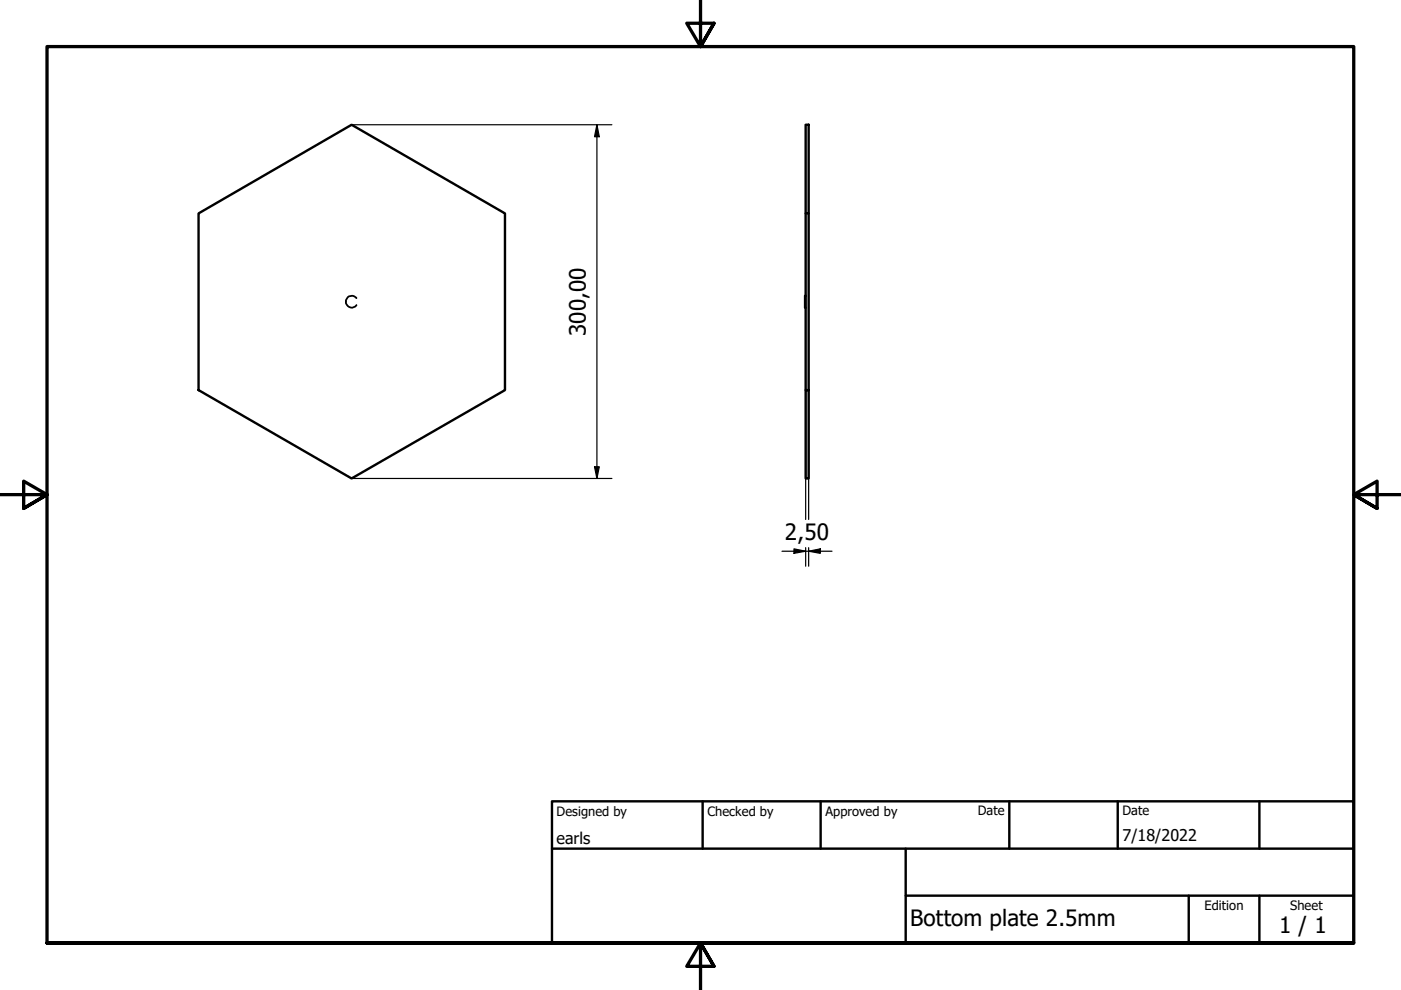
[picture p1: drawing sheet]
<svg xmlns="http://www.w3.org/2000/svg" width="297mm" height="210mm" viewBox="0 0 297 210" stroke-linecap="round" stroke-linejoin="round" font-family="sans-serif">
<!-- layer: Hidden (ISO) -->
<path d="M75.6 63.2a1.23 1.23 0 0 0-1.9-.2 1.23 1.23 0 0 0 0 1.9 1.23 1.23 0 0 0 1.9-.2" fill="none" stroke="#000" stroke-width=".38"/>
<!-- layer: Visible (ISO) -->
<path d="M170.8 26.5h.6v18.7h-.6zM42.1 45.2l32.4-18.7 32.6 18.7v37.5l-32.6 18.7-32.4-18.7zM170.8 45.2v37.5M171.4 45.2v37.5M170.8 62.7h-.1v2.5h.1M170.8 82.7h.6v18.7h-.6z" fill="none" stroke="#000" stroke-width=".51"/>
<!-- layer: Border (ISO) -->
<path d="M148.5 -.1v10l-2.9-5h5.8l-2.9 5 2.9-5M0 104.9h10l-5-2.9v5.8l5-2.9-5 2.9M297 104.9h-10l5-2.9v5.8l-5-2.9 5 2.9M10 199.9v-190h277v190h-277h277M151.4 204.9l-2.9-5 2.9 5h-5.8l2.9-5v10" fill="none" stroke="#000" stroke-width=".7"/>
<!-- layer: Title (ISO) -->
<path d="M117 169.9h170v30h-170zM117 179.9h170M149 169.9v10M174 169.9v10M192 179.9v20M214 169.9v10M237 169.9v10M267 169.9v10M192 189.9h95M252 189.9v10M267 189.9v10" fill="none" stroke="#000" stroke-width=".51"/>
<!-- layer: Dimension (ISO) -->
<path d="M74.5 26.5h55.2M126.6 26.5l.5 2.5h-1.1zM126.6 26.5v74.9M126 99h1.1l-.5 2.4zM170.8 82.7v27.4M171.4 82.7v27.4M74.5 101.4h55.2M165.8 116.9h10.6M168.3 116.4l2.5 .5-2.5 .4zM170.8 116.1v4M171.4 116.9l2.5-.5v.9zM171.4 116.1v4" fill="none" stroke="#000" stroke-width=".25"/>
<g fill="#000">
<path d="M126.6 26.5l.5 2.5h-1.1z" fill-rule="evenodd"/>
<path d="M126 99h1.1l-.5 2.4z" fill-rule="evenodd"/>
<path d="M168.3 116.4l2.5 .5-2.5 .4z" fill-rule="evenodd"/>
<path d="M171.4 116.9l2.5-.5v.9z" fill-rule="evenodd"/>
</g>
<g font-size="4.8">
<text x="124.2" y="71.3" transform="rotate(-90 124.2 71.3)">300,00</text>
<text x="166.4" y="114.5">2,50</text>
<text x="193" y="196.3">Bottom plate 2.5mm</text>
<text x="271.2" y="197.8">1 / 1</text>
</g>
<g font-size="3.4">
<text x="118" y="178.9">earls</text>
<text x="238" y="178.3">7/18/2022</text>
</g>
<g font-size="2.7">
<text x="118" y="173">Designed by</text>
<text x="150" y="173">Checked by</text>
<text x="175" y="173">Approved by</text>
<text x="207.3" y="172.9">Date</text>
<text x="238" y="172.9">Date</text>
<text x="255.4" y="193">Edition</text>
<text x="273.6" y="193">Sheet</text>
</g>
</svg>
